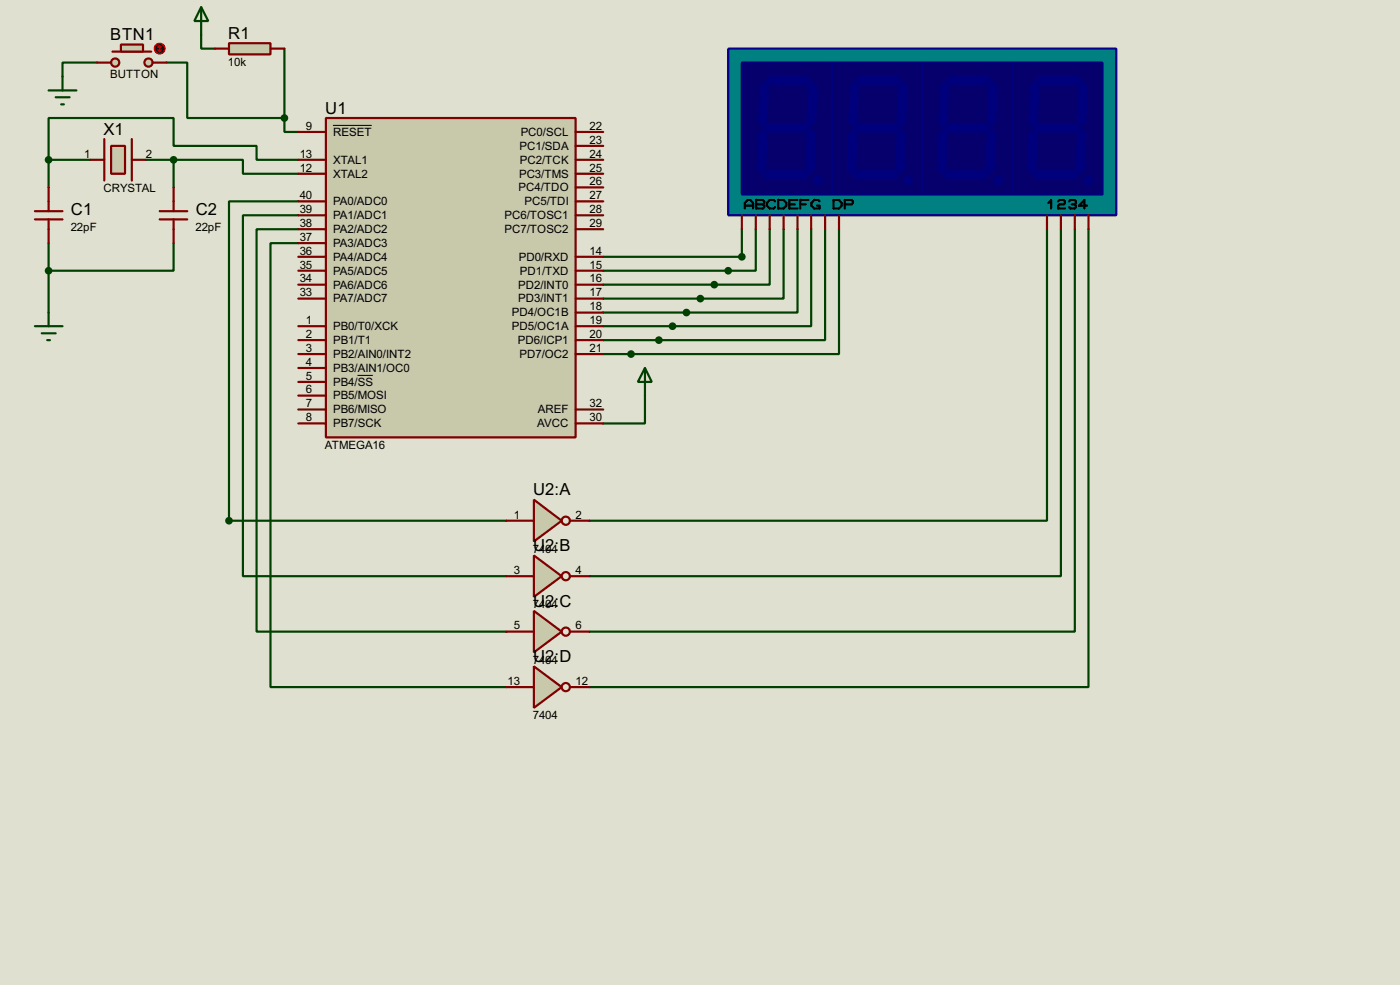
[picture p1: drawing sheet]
<svg xmlns="http://www.w3.org/2000/svg" width="256mm" height="180mm" viewBox="0 0 256 180" stroke-linecap="round" stroke-linejoin="round" font-family="sans-serif">
<path d="M0 0h256.5v180.3h-256.5z" fill="#e0e0d0"/>
<g fill="none" stroke="#004000" stroke-width=".4">
<path d="M17.8 11.5h-6.3v2.5M30.5 11.5h3.8v10.1h17.8M36.9 6.4v2.5h2.5M52.1 8.9v12.7M8.9 29.3v-7.7h22.9v5.1h15.2v2.6h7.7M8.9 29.3h7.7M8.9 29.3v5M26.7 29.3h5.1M31.8 29.3h12.7v2.5h10.2M31.8 29.3v5M52.1 21.6v2.6h2.6M54.7 39.4h-10.2v66.1h48.3"/>
<path d="M54.7 36.9h-12.7v58.4h50.8M8.9 44.5v12.7M31.8 44.5v5.1h-22.9M54.7 42h-7.7v73.6h45.8M54.7 44.5h-5.1v81.3h43.2M135.9 42v5h-25.4M138.5 42v7.6h-28M141 42v10.1h-30.5M143.6 42v12.7h-33.1M146.1 42v15.2h-35.6M148.6 42v17.7h-38.1M151.2 42v20.3h-40.7"/>
<path d="M153.7 42v22.8h-43.2M191.8 42v53.3h-83.8M194.4 42v63.5h-86.4M196.9 42v73.6h-88.9M199.4 42v83.8h-91.4M118.2 72.4v5.1h-7.7"/>
</g>
<path d="M59.7 21.6h45.8v58.5h-45.8z" fill="#c8c8aa" stroke="#800000" stroke-width=".4"/>
<g fill="none" stroke="#800000" stroke-width=".4">
<path d="M19.1 25.5v7.6M24.2 25.5v7.6M54.7 24.2h5M54.7 31.8h5M54.7 29.3h5M54.7 36.9h5M54.7 39.4h5M105.5 24.2h5M105.5 31.8h5M105.5 29.3h5M105.5 26.7h5M105.5 34.3h5"/>
<path d="M105.5 36.9h5M105.5 39.4h5M54.7 59.7h5M54.7 47h5M54.7 49.6h5M54.7 52.1h5M54.7 54.7h5M54.7 42h5M54.7 44.5h5M105.5 59.7h5M105.5 47h5M105.5 49.6h5"/>
<path d="M105.5 52.1h5M105.5 54.7h5M105.5 57.2h5M105.5 42h5M54.7 62.3h5M54.7 64.8h5M54.7 67.4h5M54.7 69.9h5M54.7 72.4h5M54.7 75h5M54.7 77.5h5M105.5 62.3h5"/>
<path d="M105.5 64.8h5M105.5 75h5M105.5 77.5h5"/>
</g>
<path d="M61 23h7.1M65.5 68.7h2.8" fill="none" stroke="#000" stroke-width=".18"/>
<path d="M8.9 16.6h5.1M10.2 17.8h2.6M11.2 19.1h.5M11.5 14v2.6M36.9 1.3l1.3 2.6h-2.6zM36.9 1.3v5.1M6.4 59.7h5.1M8.9 57.2v2.5M7.7 61h2.5M8.7 62.3h.5" fill="none" stroke="#004000" stroke-width=".4"/>
<path d="M20.4 26.7h2.5v5.1h-2.5z" fill="#c8c8aa" stroke="#800000" stroke-width=".4"/>
<path d="M6.4 38.7h5.1M8.9 34.3v4.4M16.6 29.3h2.5M24.2 29.3h2.5M29.3 38.7h5M31.8 34.3v4.4M6.4 40.2h5.1M8.9 40.2v4.3M29.3 40.2h5M31.8 40.2v4.3" fill="none" stroke="#800000" stroke-width=".4"/>
<g fill="#004000" stroke="#004000" stroke-width=".4">
<circle cx="31.8" cy="29.3" r=".5"/>
<circle cx="8.9" cy="29.3" r=".5"/>
</g>
<g fill="#c8c8aa" stroke="#800000" stroke-width=".4">
<circle cx="27.2" cy="11.5" r=".75"/>
<circle cx="21.1" cy="11.5" r=".75"/>
</g>
<path d="M20.6 9.5h7.1" fill="none" stroke="#800000" stroke-width=".4"/>
<path d="M22.2 8.2h4v1.3h-4z" fill="#c8c8aa" stroke="#800000" stroke-width=".4"/>
<path d="M17.8 11.5h2.6M28 11.5h2.5" fill="none" stroke="#800000" stroke-width=".4"/>
<circle cx="29.2" cy="8.9" r="1" fill="#400000" stroke="#f00" stroke-width=".2"/>
<path d="M29 9.2l.3 .3M29.3 8.4v1.1M29.3 8.4l-.3 .3M29.3 8.4l.2 .3M29.5 9.2l-.2 .3" fill="none" stroke="#f00" stroke-width=".2"/>
<path d="M42 7.9h7.6v2.1h-7.6z" fill="#c8c8aa" stroke="#800000" stroke-width=".4"/>
<path d="M39.4 8.9h2.6M49.6 8.9h2.5" fill="none" stroke="#800000" stroke-width=".4"/>
<g fill="#004000" stroke="#004000" stroke-width=".4">
<circle cx="52.1" cy="21.6" r=".5"/>
<circle cx="8.9" cy="49.6" r=".5"/>
</g>
<path d="M118.2 67.4l1.2 2.5h-2.5zM118.2 67.4v5" fill="none" stroke="#004000" stroke-width=".4"/>
<path d="M133.4 8.9h71.1v30.5h-71.1z" fill="#008080" stroke="#09018b" stroke-width=".4"/>
<path d="M135.9 11.5h16.6v24.1h-16.6z" fill="#05006c" stroke="#01017e" stroke-width=".4"/>
<g fill="#00007d" stroke="#00007d" stroke-width=".18">
<path d="M140.3 14.8l.7-.8h6.9l.7 .8-.7 .7h-6.9z" fill-rule="evenodd"/>
<path d="M148.9 15l.8 .8-.3 6.6-.8 .8-.7-.8 .2-6.6z" fill-rule="evenodd"/>
<path d="M140 23.4l.8-.7h6.8l.8 .7-.8 .8h-6.8z" fill-rule="evenodd"/>
<path d="M140 15l.8 .8-.3 6.6-.7 .8-.8-.8 .2-6.6z" fill-rule="evenodd"/>
<path d="M147.9 24.4l.7-.7 .8 .7-.2 6.6-.8 .8-.8-.8z" fill-rule="evenodd"/>
<path d="M140.5 31.3h6.9l.7 .8-.7 .7h-6.9l-.7-.7z" fill-rule="evenodd"/>
<path d="M139 24.4l.8-.7 .7 .7-.2 6.6-.8 .8-.8-.8z" fill-rule="evenodd"/>
</g>
<path d="M152.5 11.5h16.5v24.1h-16.5z" fill="#05006c" stroke="#01017e" stroke-width=".4"/>
<g fill="#00007d" stroke="#00007d" stroke-width=".18">
<path d="M156.8 14.8l.7-.8h6.9l.8 .8-.8 .7h-6.9z" fill-rule="evenodd"/>
<path d="M165.4 15l.8 .8-.3 6.6-.7 .8-.8-.8 .2-6.6z" fill-rule="evenodd"/>
<path d="M156.5 23.4l.8-.7h6.8l.8 .7-.8 .8h-6.8z" fill-rule="evenodd"/>
<path d="M156.5 15l.8 .8-.3 6.6-.7 .8-.8-.8 .3-6.6z" fill-rule="evenodd"/>
<path d="M164.4 24.4l.8-.7 .7 .7-.2 6.6-.8 .8-.8-.8z" fill-rule="evenodd"/>
<path d="M157 31.3h6.9l.7 .8-.7 .7h-6.9l-.7-.7z" fill-rule="evenodd"/>
<path d="M155.5 24.4l.8-.7 .7 .7-.2 6.6-.8 .8-.8-.8z" fill-rule="evenodd"/>
<circle cx="149.9" cy="33.1" r=".75"/>
<circle cx="166.4" cy="33.1" r=".75"/>
</g>
<path d="M185.5 11.5h16.5v24.1h-16.5z" fill="#05006c" stroke="#01017e" stroke-width=".4"/>
<g fill="#00007d" stroke="#00007d" stroke-width=".18">
<path d="M189.8 14.8l.8-.8h6.8l.8 .8-.8 .7h-6.8z" fill-rule="evenodd"/>
<path d="M198.4 15l.8 .8-.3 6.6-.7 .8-.8-.8 .3-6.6z" fill-rule="evenodd"/>
<path d="M189.5 23.4l.8-.7h6.9l.7 .7-.7 .8h-6.9z" fill-rule="evenodd"/>
<path d="M189.5 15l.8 .8-.3 6.6-.7 .8-.8-.8 .3-6.6z" fill-rule="evenodd"/>
<path d="M198.2 23.7l.7 .7-.2 6.6-.8 .8-.7-.8 .2-6.6z" fill-rule="evenodd"/>
<path d="M190 31.3h6.9l.8 .8-.8 .7h-6.9l-.7-.7z" fill-rule="evenodd"/>
<path d="M189.3 23.7l.7 .7-.2 6.6-.8 .8-.7-.8 .2-6.6z" fill-rule="evenodd"/>
<circle cx="199.4" cy="33.1" r=".75"/>
</g>
<g fill="none" stroke="#000" stroke-width=".4">
<path d="M136.5 38.2v-1l.5-.6h.5l.5 .6v1M136.5 37.7h1.5M138.5 36.6h1.3l.2 .3v.3l-.2 .2 .2 .3v.2l-.2 .3h-1.3zM138.5 37.4h1.3M142 36.9l-.2-.3h-.8l-.5 .6v.5l.5 .5h.8l.2-.3M142.6 36.6h1l.5 .6v.5l-.5 .5h-1zM144.6 37.4h1M146.1 36.6h-1.5v1.6h1.5M146.6 37.4h1M148.1 36.6h-1.5v1.6M150.2 36.9l-.3-.3h-.7l-.5 .6v.5l.5 .5h1v-.5h-.5M152.7 36.6h1l.5 .6v.5l-.5 .5h-1z"/>
<path d="M154.8 37.4h1.2l.3-.2v-.3l-.3-.3h-1.2v1.6M192.1 37.2l.5-.6v1.6M193.9 36.9l.2-.3h.8l.2 .3v.3l-.2 .2h-.8l-.2 .3v.5h1.2M195.9 36.9l.2-.3h.8l.2 .3v.3l-.2 .2M196.4 37.4h.5M196.9 37.4l.2 .3v.2l-.2 .3h-.8l-.2-.3M199.2 37.7h-1.5l1-1.1v1.6"/>
</g>
<path d="M169 11.5h16.5v24.1h-16.5z" fill="#05006c" stroke="#01017e" stroke-width=".4"/>
<g fill="#00007d" stroke="#00007d" stroke-width=".18">
<path d="M173.3 14.8l.7-.8h6.9l.8 .8-.8 .7h-6.9z" fill-rule="evenodd"/>
<path d="M181.9 15l.8 .8-.3 6.6-.7 .8-.8-.8 .3-6.6z" fill-rule="evenodd"/>
<path d="M173 23.4l.8-.7h6.8l.8 .7-.8 .8h-6.8z" fill-rule="evenodd"/>
<path d="M173 15l.8 .8-.3 6.6-.7 .8-.8-.8 .3-6.6z" fill-rule="evenodd"/>
<path d="M180.9 24.4l.8-.7 .7 .7-.2 6.6-.8 .8-.8-.8z" fill-rule="evenodd"/>
<path d="M173.5 31.3h6.9l.8 .8-.8 .7h-6.9l-.7-.7z" fill-rule="evenodd"/>
<path d="M172 24.4l.8-.7 .7 .7-.2 6.6-.8 .8-.7-.8z" fill-rule="evenodd"/>
<circle cx="182.9" cy="33.1" r=".75"/>
</g>
<path d="M135.9 39.4v2.6M138.5 39.4v2.6M141 39.4v2.6M143.6 39.4v2.6M146.1 39.4v2.6M148.6 39.4v2.6M151.2 39.4v2.6M153.7 39.4v2.6M191.8 39.4v2.6M194.4 39.4v2.6M196.9 39.4v2.6M199.4 39.4v2.6" fill="none" stroke="#800000" stroke-width=".4"/>
<g fill="#004000" stroke="#004000" stroke-width=".4">
<circle cx="135.9" cy="47" r=".5"/>
<circle cx="133.4" cy="49.6" r=".5"/>
<circle cx="130.8" cy="52.1" r=".5"/>
<circle cx="128.3" cy="54.7" r=".5"/>
<circle cx="125.7" cy="57.2" r=".5"/>
<circle cx="123.2" cy="59.7" r=".5"/>
<circle cx="120.7" cy="62.3" r=".5"/>
<circle cx="115.6" cy="64.8" r=".5"/>
</g>
<path d="M97.8 91.5l5.1 3.8-5.1 3.8z" fill="#c8c8aa" stroke="#800000" stroke-width=".4"/>
<g fill="none" stroke="#800000" stroke-width=".4">
<path d="M92.8 95.3h5M104.4 95.3h3.6"/>
<circle cx="103.6" cy="95.3" r=".75"/>
</g>
<path d="M97.8 101.7l5.1 3.8-5.1 3.8z" fill="#c8c8aa" stroke="#800000" stroke-width=".4"/>
<g fill="none" stroke="#800000" stroke-width=".4">
<path d="M92.8 105.5h5M104.4 105.5h3.6"/>
<circle cx="103.6" cy="105.5" r=".75"/>
</g>
<path d="M97.8 111.8l5.1 3.8-5.1 3.8z" fill="#c8c8aa" stroke="#800000" stroke-width=".4"/>
<g fill="none" stroke="#800000" stroke-width=".4">
<path d="M92.8 115.6h5M104.4 115.6h3.6"/>
<circle cx="103.6" cy="115.6" r=".75"/>
</g>
<path d="M97.8 122l5.1 3.8-5.1 3.8z" fill="#c8c8aa" stroke="#800000" stroke-width=".4"/>
<g fill="none" stroke="#800000" stroke-width=".4">
<path d="M92.8 125.8h5M104.4 125.8h3.6"/>
<circle cx="103.6" cy="125.8" r=".75"/>
</g>
<circle cx="41.9" cy="95.3" r=".5" fill="#004000" stroke="#004000" stroke-width=".4"/>
<g font-size="3.4">
<text x="20.2" y="7.4">BTN1</text>
<text x="41.8" y="7.1">R1</text>
<text x="59.6" y="20.8">U1</text>
<text x="19" y="24.7">X1</text>
<text x="13" y="39.4">C1</text>
<text x="35.9" y="39.4">C2</text>
<text x="97.7" y="90.7">U2:A</text>
<text x="97.7" y="100.9">U2:B</text>
<text x="97.7" y="111">U2:C</text>
<text x="97.7" y="121.2">U2:D</text>
</g>
<g font-size="2.4">
<text x="20.2" y="14.3">BUTTON</text>
<text x="41.8" y="12">10k</text>
<text x="56.1" y="23.8">9</text>
<text x="108" y="23.8">22</text>
<text x="15.4" y="28.9">1</text>
<text x="26.7" y="28.9">2</text>
<text x="54.9" y="28.9">13</text>
<text x="61" y="24.9">RESET</text>
<text x="61" y="30">XTAL1</text>
<text x="95.2" y="27.4">PC1/SDA</text>
<text x="95.2" y="30">PC2/TCK</text>
<text x="95.4" y="24.9">PC0/SCL</text>
<text x="108" y="26.3">23</text>
<text x="108" y="28.9">24</text>
<text x="18.9" y="35.2">CRYSTAL</text>
<text x="54.9" y="31.4">12</text>
<text x="61" y="32.5">XTAL2</text>
<text x="95" y="35">PC4/TDO</text>
<text x="95.1" y="32.5">PC3/TMS</text>
<text x="108" y="31.4">25</text>
<text x="108" y="33.9">26</text>
<text x="54.9" y="41.6">38</text>
<text x="54.9" y="39">39</text>
<text x="54.9" y="36.5">40</text>
<text x="61" y="40.1">PA1/ADC1</text>
<text x="61" y="37.6">PA0/ADC0</text>
<text x="92.4" y="40.1">PC6/TOSC1</text>
<text x="96.1" y="37.6">PC5/TDI</text>
<text x="108" y="36.5">27</text>
<text x="108" y="39">28</text>
<text x="108" y="41.6">29</text>
<text x="13" y="42.3">22pF</text>
<text x="35.8" y="42.3">22pF</text>
<text x="54.9" y="46.6">36</text>
<text x="54.9" y="44.1">37</text>
<text x="61" y="47.7">PA4/ADC4</text>
<text x="61" y="45.2">PA3/ADC3</text>
<text x="61" y="42.7">PA2/ADC2</text>
<text x="92.4" y="42.7">PC7/TOSC2</text>
<text x="95" y="47.7">PD0/RXD</text>
<text x="108" y="46.6">14</text>
<text x="54.9" y="51.7">34</text>
<text x="54.9" y="49.2">35</text>
<text x="61" y="52.8">PA6/ADC6</text>
<text x="61" y="50.3">PA5/ADC5</text>
<text x="94.9" y="52.8">PD2/INT0</text>
<text x="95.2" y="50.3">PD1/TXD</text>
<text x="108" y="49.2">15</text>
<text x="108" y="51.7">16</text>
<text x="54.9" y="54.3">33</text>
<text x="56.1" y="59.3">1</text>
<text x="61" y="55.4">PA7/ADC7</text>
<text x="93.8" y="57.9">PD4/OC1B</text>
<text x="94.9" y="55.4">PD3/INT1</text>
<text x="108" y="54.3">17</text>
<text x="108" y="56.8">18</text>
<text x="108" y="59.3">19</text>
<text x="56.1" y="61.9">2</text>
<text x="56.1" y="64.4">3</text>
<text x="61" y="60.4">PB0/T0/XCK</text>
<text x="61" y="63">PB1/T1</text>
<text x="61" y="65.5">PB2/AIN0/INT2</text>
<text x="93.8" y="60.4">PD5/OC1A</text>
<text x="94.9" y="63">PD6/ICP1</text>
<text x="95.2" y="65.5">PD7/OC2</text>
<text x="108" y="61.9">20</text>
<text x="108" y="64.4">21</text>
<text x="56.1" y="67">4</text>
<text x="56.1" y="69.5">5</text>
<text x="56.1" y="72">6</text>
<text x="61" y="68.1">PB3/AIN1/OC0</text>
<text x="61" y="70.6">PB4/SS</text>
<text x="56.1" y="74.6">7</text>
<text x="56.1" y="77.1">8</text>
<text x="61" y="73.1">PB5/MOSI</text>
<text x="61" y="75.7">PB6/MISO</text>
<text x="98.5" y="75.7">AREF</text>
<text x="108" y="74.6">32</text>
<text x="108" y="77.1">30</text>
<text x="59.5" y="82.2">ATMEGA16</text>
<text x="61" y="78.2">PB7/SCK</text>
<text x="98.4" y="78.2">AVCC</text>
<text x="94.2" y="94.9">1</text>
<text x="105.5" y="94.9">2</text>
<text x="97.6" y="101.2">7404</text>
<text x="94.2" y="105.1">3</text>
<text x="105.5" y="105.1">4</text>
<text x="97.6" y="111.4">7404</text>
<text x="94.2" y="115.2">5</text>
<text x="105.5" y="115.2">6</text>
<text x="93" y="125.4">13</text>
<text x="97.6" y="121.5">7404</text>
<text x="105.5" y="125.4">12</text>
<text x="97.6" y="131.7">7404</text>
</g>
</svg>
